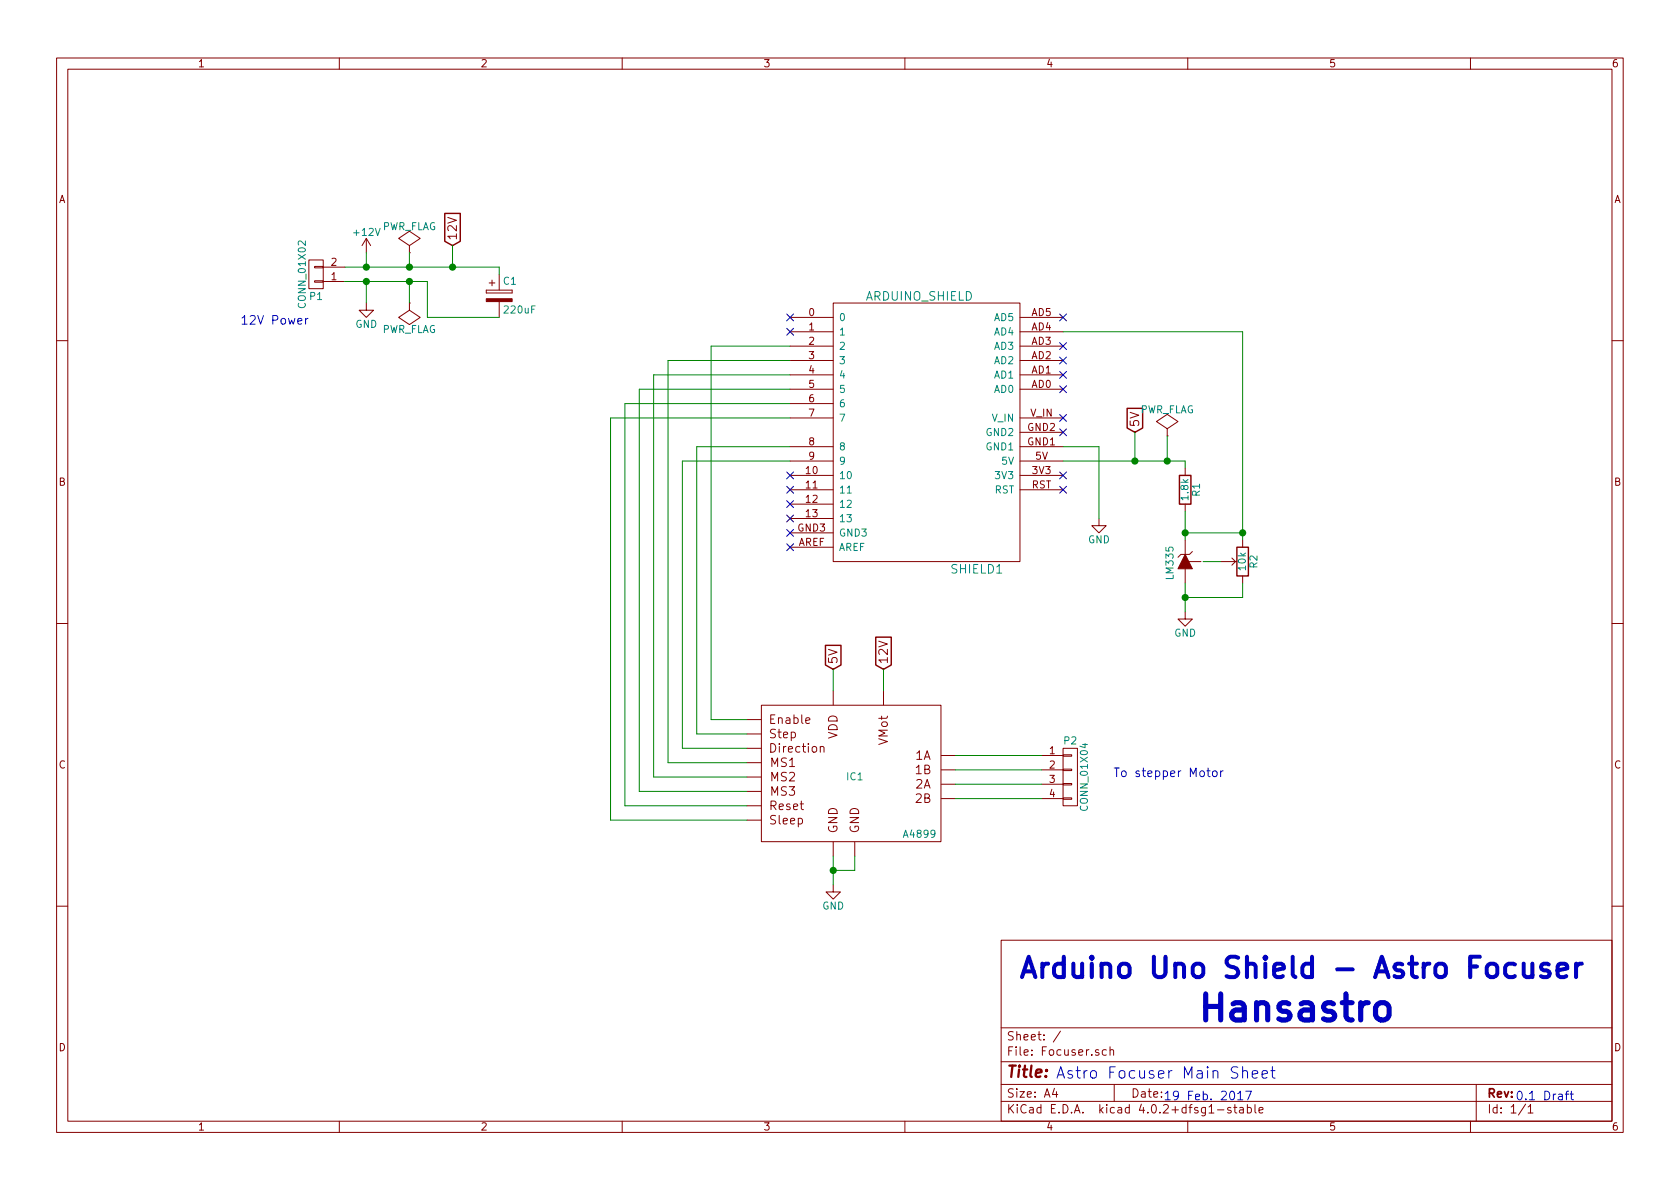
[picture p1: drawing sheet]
<svg xmlns="http://www.w3.org/2000/svg" width="297mm" height="210mm" viewBox="0 0 297 210" stroke-linecap="round" stroke-linejoin="round" font-family="sans-serif">
<g fill="none" stroke="#840000" stroke-width=".18">
<path d="M10 10.3h277v189.9h-277zM12 12.2h273v186.1h-273zM60 10.3v1.9M110 10.3v1.9M160 10.3v1.9M210 10.3v1.9M260 10.3v1.9M54.6 46h2.5v5h-2.5zM55.6 47.1h1.5v.3h-1.5zM55.6 49.7h1.5v.2h-1.5zM57.1 49.8h3.9M57.1 47.2h3.9"/>
<path d="M64.8 53.6v1.3h1.2l-1.2 1.2-1.3-1.2h1.3M64.8 42.2l-.8 1.2M64.8 42.2v2.5M64.8 42.2l.7 1.2M72.4 53.6h.1M72.4 53.6v1.3l1.9 1.2-1.9 1.3-1.9-1.3 1.9-1.2M72.4 44.7h.1M72.4 43.4l1.9-1.2-1.9-1.3-1.9 1.3 1.9 1.2v1.3M86 51.3v.5zM86 51.8h4.6zM86 51.3h4.6zM86.5 50h1"/>
<path d="M87 49.5v1M88.3 48.5v2.8M88.3 53.3v2.8M90.6 51.3v.5zM139.7 56.1h7.6M139.7 58.7h7.6M147.3 53.6h33v45.7h-33zM180.3 56.1h7.7M180.3 58.7h7.7M10 60.2h2M139.7 61.2h7.6M139.7 63.7h7.6"/>
<path d="M139.7 66.3h7.6M139.7 68.8h7.6M139.7 71.4h7.6M139.7 73.9h7.6M139.7 79h7.6M180.3 61.2h7.7M180.3 63.7h7.7M180.3 66.3h7.7M180.3 68.8h7.7M180.3 73.9h7.7M180.3 79h7.7M180.3 76.4h7.7"/>
<path d="M206.4 77.1h.1M206.4 75.8l1.9-1.3-1.9-1.2-1.9 1.2 1.9 1.3v1.3M285 60.2h2M139.7 81.5h7.6M139.7 84.1h7.6M139.7 86.6h7.6M139.7 89.1h7.6M139.7 91.7h7.6M139.7 94.2h7.6M139.7 96.8h7.6M180.3 81.5h7.7M180.3 84.1h7.7"/>
<path d="M180.3 86.6h7.7M194.3 91.7v1.3h1.3l-1.3 1.2-1.3-1.2h1.3M209.5 98h-.7l-.5 .5M209.5 82.8v1.3M209.5 89.1v1.3M209.5 95.5v2.5M209.9 99.3h2.4M210.8 97.5l-.5 .5h-.8M215.9 99.3h2.8M217.8 98.7l.6 .6-.6 .6M219.7 95.5v1.3M10 110.3h2"/>
<path d="M209.5 108.2v1.3h1.3l-1.3 1.2-1.2-1.2h1.2M209.5 100.6v2.5M219.7 101.8v1.3M285 110.3h2M132.1 127.2h2.5M132.1 134.9h2.5M132.1 137.4h2.5M132.1 139.9h2.5M132.1 129.8h2.5M132.1 132.3h2.5M134.6 124.7h31.8v24.1h-31.8zM145 132.2l.1-.1a.36 .36 0 0 1 .6 .1v.8"/>
<path d="M147.3 122.2v2.5M156.2 122.2v2.5M166.4 133.6h2.5M166.4 136.1h2.5M166.4 138.7h2.5M184.1 133.6h3.9M184.1 136.1h3.9M184.1 138.7h3.9M188 138.6h1.5v.2h-1.5zM188 136h1.5v.3h-1.5zM188 133.5h1.5v.2h-1.5zM188 132.3h2.5v10.2h-2.5z"/>
<path d="M132.1 142.5h2.5M132.1 145h2.5M147.3 156.5v1.2h1.3l-1.3 1.3-1.3-1.3h1.3M147.3 148.9v2.5M151.1 148.9v2.5M166.4 141.2h2.5M184.1 141.2h3.9M188 141.1h1.5v.2h-1.5zM10 160.2h2M177 166.3h108v32h-108zM285 160.2h2M60 198.3v1.9"/>
<path d="M110 198.3v1.9M160 198.3v1.9M177 194.8h108M177 191.8h108M177 187.8h108M177 181.8h108M186.4 192.5l-.3 1h.9M186.8 193v1M187.5 182.3l-1.3 2M195.6 185.7l-.4-.1-.3 .3 .1 .6 .2 .1 .4-.1M196.3 185.7l.2-.1 .3 .1 .1 .9M196.3 185.1v1.5"/>
<path d="M197 191.8v3M210 198.3v1.9M215.3 196.3h1.1M217.6 195.9a.37 .37 0 0 0-.6 .1l.1 .3 .5 .1 .1 .1-.2 .3-.5-.1M218.1 195.8h.6M218.3 195.3v1.3l.4 .2M219.2 195.9h.6v.9M219.8 196.2l-.4 .1-.3 .2 .3 .3 .4-.1M220.5 195.9l.5-.1 .3 .3-.2 .6h-.6M220.5 195.3v1.5M221.9 195.3v1.3l.2 .2M222.6 196.3l.7-.1v-.3l-.5-.1-.2 .2 .1 .7h.6"/>
<path d="M260 198.3v1.9M261 191.8v6.5M269.7 195.2l-1.2 2M270.2 195.8l.4-.5v1.5M270.2 196.8h.8"/>
</g>
<path d="M78.6 37.7h2.8v5l-1.4 .7-1.4-.7zM199.3 72.2h2.7v3.5l-1.3 .7-1.4-.7zM208.5 84.1h2.1v5h-2.1zM218.7 96.8h2v5h-2zM145.9 114.1h2.8v3.5l-1.4 .8-1.4-.8zM154.8 112.7h2.8v4.9l-1.4 .8-1.4-.8z" fill="none" stroke="#840000" stroke-width=".25"/>
<g fill="none" stroke="#008400" stroke-width=".18">
<path d="M61 49.8h14.6v6.3h12.7M61 47.2h27.3v1.3M64.8 44.7v2.5M64.8 49.8v3.8M72.4 44.7v2.5M72.4 49.8v3.8M80 43.4v3.8M188 58.7h31.7v36.8M139.7 79h-16.5v50.8h8.9M139.7 63.7h-21.6v71.2h14M139.7 66.3h-24.1v71.1h16.5M139.7 68.8h-26.7v71.1h19.1"/>
<path d="M139.7 61.2h-14v66h6.4M139.7 71.4h-29.2v71.1h21.6M139.7 73.9h-31.8v71.1h24.2M188 79h6.3v12.7M200.7 76.4v5.1M206.4 77.1v4.4M139.7 81.5h-19.1v50.8h11.5M188 81.5h21.5v1.3M209.5 90.4v5.1M209.5 94.2h10.2M212.7 99.3h3.2M147.3 118.4v3.8"/>
<path d="M156.2 118.4v3.8M209.5 103.1v5.1M219.7 103.1v2.6h-10.2M168.9 133.6h15.2M168.9 136.1h15.2M168.9 138.7h15.2M147.3 151.4v5.1M151.1 151.4v2.5h-3.8M168.9 141.2h15.2"/>
</g>
<g fill="#008400" stroke="#008400" stroke-width=".25">
<circle cx="209.6" cy="105.7" r=".51"/>
<circle cx="209.6" cy="94.2" r=".51"/>
<circle cx="219.7" cy="94.2" r=".51"/>
<circle cx="64.8" cy="47.2" r=".51"/>
<circle cx="64.8" cy="49.8" r=".51"/>
<circle cx="72.4" cy="47.2" r=".51"/>
<circle cx="200.7" cy="81.5" r=".51"/>
<circle cx="147.3" cy="153.9" r=".51"/>
<circle cx="206.4" cy="81.5" r=".51"/>
<circle cx="72.4" cy="49.8" r=".51"/>
<circle cx="80" cy="47.2" r=".51"/>
</g>
<g fill="none" stroke="#000084" stroke-width=".18">
<path d="M139.1 55.5l1.2 1.2M139.1 58.1l1.2 1.2M140.3 55.5l-1.2 1.2M140.3 58.1l-1.2 1.2M187.4 55.5l1.2 1.2M188.6 55.5l-1.2 1.2M187.4 60.6l1.2 1.2M187.4 63.1l1.2 1.3M187.4 65.7l1.2 1.2M187.4 68.2l1.2 1.2M187.4 73.3l1.2 1.2M187.4 75.8l1.2 1.3"/>
<path d="M188.6 60.6l-1.2 1.2M188.6 63.1l-1.2 1.3M188.6 65.7l-1.2 1.2M188.6 68.2l-1.2 1.2M188.6 73.3l-1.2 1.2M188.6 75.8l-1.2 1.3M139.1 83.5l1.2 1.2M139.1 86l1.2 1.2M139.1 88.5l1.2 1.3M139.1 91.1l1.2 1.2M139.1 93.6l1.2 1.2M139.1 96.2l1.2 1.2"/>
<path d="M140.3 83.5l-1.2 1.2M140.3 86l-1.2 1.2M140.3 88.5l-1.2 1.3M140.3 91.1l-1.2 1.2M140.3 93.6l-1.2 1.2M140.3 96.2l-1.2 1.2M187.4 83.5l1.2 1.2M187.4 86l1.2 1.2M188.6 83.5l-1.2 1.2M188.6 86l-1.2 1.2"/>
</g>
<g fill="none" stroke="#0000c2" stroke-width=".18">
<path d="M42.8 56.2l.5-.4v1.5M42.8 57.3h.9M213.4 136.3h.6M213.6 135.8v1.3l.4 .2M214.5 136.5l.2-.2 .4 .2 .1 .6-.2 .2h-.3l-.2-.1zM215.8 136.3v1M216.3 136.3l-.3 .1-.2 .2M218.8 193.4l.5-.4v1.5M218.8 194.5h.9M219.7 189.5a.51 .51 0 0 1 .9 .1v1M220.2 193h1.1l-.7 1.5M221.4 190l1-.2-.1-.4-.6-.1-.3 .3 .1 .9 .2 .1 .6-.1"/>
<path d="M223.1 190l1-.2-.1-.4-.6-.1-.3 .3 .1 .9 .2 .1 .6-.1M224.7 189.3h.8M225 188.6v1.8l.1 .1 .4 .1M276.8 193.5h.5M277.3 193h-.3v.2v1.3M277.6 193.5h.6M277.8 193v1.3l.4 .2"/>
</g>
<g fill="#840000" stroke="#840000" stroke-width=".18">
<path d="M86 52.8h4.6v.5h-4.6z"/>
<path d="M209.5 98l1.3 2.6h-2.5z"/>
</g>
<path d="M267.8 170.6a1.18 1.18 0 0 0-1.5 .1l-.2 .4v1l.2 .4 .5 .3h.7l.3-.2M269.4 170.4v1.9l.2 .3a1 1 0 0 0 1.3-.1M270.9 170.4v2.4M273.8 170.6l-.3-.2h-.5l-.4 .2-.1 .3 .1 .5 1.2 .4 .2 .3-.2 .5-.3 .2h-.7l-.3-.2M275.4 171.6l1.7-.4-.2-.6-.3-.2h-.7l-.3 .2-.2 .3v1.4l.2 .3 .3 .2h.7l.3-.2M278.7 170.4v2.4M279.7 170.4a.86 .86 0 0 0-1 .7" fill="none" stroke="#0000c2" stroke-width=".71"/>
<path d="M243.4 177.7a1.25 1.25 0 0 1 1.3-.4 1.25 1.25 0 0 1 .9 .9v1.3a1.25 1.25 0 0 1-1.2 .9 1.25 1.25 0 0 1-1.2-.9v-1.3z" fill="none" stroke="#0000c2" stroke-width=".91"/>
<text font-size="6.4" fill="#0000c2" x="212.1" y="180.6">Hansastro</text>
<text font-size="5" fill="#0000c2" x="180.3" y="173">Arduino Uno Shield - Astro Focuser</text>
<text font-size="2.8" fill="#840000" x="178" y="190.5">Title:</text>
<text font-size="2.8" fill="#0000c2" x="186.7" y="190.7">Astro Focuser Main Sheet</text>
<g font-size="2.1" fill="#840000">
<text x="80.8" y="42.5" transform="rotate(-90 80.8 42.5)">12V</text>
<text x="201.4" y="75.5" transform="rotate(-90 201.4 75.5)">5V</text>
<text x="148.1" y="117.4" transform="rotate(-90 148.1 117.4)">5V</text>
<text x="157" y="117.4" transform="rotate(-90 157 117.4)">12V</text>
<text x="136.1" y="130.6">Step</text>
<text x="136.2" y="128">Enable</text>
<text x="148.1" y="130.8" transform="rotate(-90 148.1 130.8)">VDD</text>
<text x="157" y="131.7" transform="rotate(-90 157 131.7)">VMot</text>
<text x="136.2" y="135.6">MS1</text>
<text x="136.4" y="133.1">Direction</text>
<text x="161.8" y="134.4">1A</text>
<text x="161.8" y="136.9">1B</text>
<text x="136.2" y="143.3">Reset</text>
<text x="136.2" y="138.2">MS2</text>
<text x="136.2" y="140.7">MS3</text>
<text x="161.8" y="139.4">2A</text>
<text x="161.8" y="142">2B</text>
<text x="136.2" y="145.8">Sleep</text>
<text x="148.1" y="147.4" transform="rotate(-90 148.1 147.4)">GND</text>
<text x="151.9" y="147.4" transform="rotate(-90 151.9 147.4)">GND</text>
<text x="178" y="184">Sheet: /</text>
<text x="178" y="186.7">File: Focuser.sch</text>
<text x="178" y="196.9">KiCad E.D.A. kicad 4.0.2+dfsg1-stable</text>
<text x="178" y="194.1">Size: A4</text>
<text x="263" y="196.9">Id: 1/1</text>
</g>
<g font-size="2.1" fill="#008484">
<text x="153.1" y="53.2">ARDUINO_SHIELD</text>
<text x="168.2" y="101.4">SHIELD1</text>
</g>
<g font-size="2.1" fill="#0000c2">
<text x="43.9" y="57.4">12V Power</text>
<text x="196.8" y="137.4">To stepper Motor</text>
<text x="200" y="194.1">Date: 19 Feb. 2017</text>
<text x="263" y="194.1">Rev: 0.1 Draft</text>
</g>
<g font-size="1.8" fill="#840000">
<text x="35" y="11.9">1</text>
<text x="85" y="11.9">2</text>
<text x="135" y="11.9">3</text>
<text x="185" y="11.9">4</text>
<text x="235" y="11.9">5</text>
<text x="285" y="11.9">6</text>
<text x="10.4" y="35.9">A</text>
<text x="285.4" y="35.9">A</text>
<text x="58.6" y="47">2</text>
<text x="58.6" y="49.5">1</text>
<text x="143" y="55.9">0</text>
<text x="143" y="58.4">1</text>
<text x="182.4" y="58.4">AD4</text>
<text x="182.4" y="55.9">AD5</text>
<text x="143" y="61">2</text>
<text x="143" y="63.5">3</text>
<text x="182.4" y="63.5">AD2</text>
<text x="182.4" y="61">AD3</text>
<text x="143" y="66">4</text>
<text x="143" y="68.6">5</text>
<text x="143" y="71.1">6</text>
<text x="182.4" y="68.6">AD0</text>
<text x="182.4" y="66">AD1</text>
<text x="143" y="73.7">7</text>
<text x="181.7" y="76.2">GND2</text>
<text x="182.2" y="73.7">V_IN</text>
<text x="142.5" y="83.8">10</text>
<text x="143" y="78.7">8</text>
<text x="143" y="81.3">9</text>
<text x="181.7" y="78.7">GND1</text>
<text x="182.6" y="83.8">3V3</text>
<text x="183.1" y="81.3">5V</text>
<text x="10.4" y="85.9">B</text>
<text x="142.5" y="86.4">11</text>
<text x="142.5" y="88.9">12</text>
<text x="182.4" y="86.4">RST</text>
<text x="285.4" y="85.9">B</text>
<text x="141.1" y="94">GND3</text>
<text x="142.5" y="91.4">13</text>
<text x="141.1" y="96.5">AREF</text>
<text x="10.4" y="135.9">C</text>
<text x="185.6" y="133.3">1</text>
<text x="185.6" y="135.9">2</text>
<text x="285.4" y="135.9">C</text>
<text x="185.6" y="138.4">3</text>
<text x="185.6" y="141">4</text>
<text x="10.4" y="185.9">D</text>
<text x="285.4" y="185.9">D</text>
<text x="35" y="199.9">1</text>
<text x="85" y="199.9">2</text>
<text x="135" y="199.9">3</text>
<text x="185" y="199.9">4</text>
<text x="235" y="199.9">5</text>
<text x="285" y="199.9">6</text>
</g>
<g font-size="1.8" fill="#008484">
<text x="62.7" y="41.7">+12V</text>
<text x="67.4" y="40.7">PWR_FLAG</text>
<text x="54.8" y="53">P1</text>
<text x="89" y="50.3">C1</text>
<text x="54.1" y="54.1" transform="rotate(-90 54.1 54.1)">CONN_01X02</text>
<text x="62.8" y="58">GND</text>
<text x="67.4" y="58.9">PWR_FLAG</text>
<text x="89.3" y="55.4">220uF</text>
<text x="148.3" y="56.8">0</text>
<text x="148.3" y="59.3">1</text>
<text x="175.8" y="59.3">AD4</text>
<text x="175.8" y="56.8">AD5</text>
<text x="148.3" y="61.8">2</text>
<text x="148.3" y="64.4">3</text>
<text x="175.8" y="64.4">AD2</text>
<text x="175.8" y="61.8">AD3</text>
<text x="148.3" y="66.9">4</text>
<text x="148.3" y="69.5">5</text>
<text x="175.8" y="69.5">AD0</text>
<text x="175.8" y="66.9">AD1</text>
<text x="148.3" y="72">6</text>
<text x="148.3" y="74.5">7</text>
<text x="174.4" y="77.1">GND2</text>
<text x="175.4" y="74.5">V_IN</text>
<text x="201.4" y="73.1">PWR_FLAG</text>
<text x="148.3" y="79.6">8</text>
<text x="148.3" y="82.2">9</text>
<text x="174.4" y="79.6">GND1</text>
<text x="177.2" y="82.2">5V</text>
<text x="148.3" y="84.7">10</text>
<text x="148.3" y="87.2">11</text>
<text x="148.3" y="89.8">12</text>
<text x="175.8" y="87.2">RST</text>
<text x="176.2" y="84.7">3V3</text>
<text x="210.1" y="88.3" transform="rotate(-90 210.1 88.3)">1.8k</text>
<text x="212.1" y="87.7" transform="rotate(-90 212.1 87.7)">R1</text>
<text x="148.3" y="92.3">13</text>
<text x="148.3" y="94.9">GND3</text>
<text x="148.3" y="97.4">AREF</text>
<text x="192.4" y="96.1">GND</text>
<text x="220.3" y="100.8" transform="rotate(-90 220.3 100.8)">10k</text>
<text x="222.3" y="100.4" transform="rotate(-90 222.3 100.4)">R2</text>
<text x="207.5" y="102.3" transform="rotate(-90 207.5 102.3)">LM335</text>
<text x="207.6" y="112.6">GND</text>
<text x="188.2" y="131.6">P2</text>
<text x="149.8" y="138">IC1</text>
<text x="192.3" y="143" transform="rotate(-90 192.3 143)">CONN_01X04</text>
<text x="160" y="148.1">A4899</text>
<text x="145.4" y="160.8">GND</text>
</g>
</svg>
